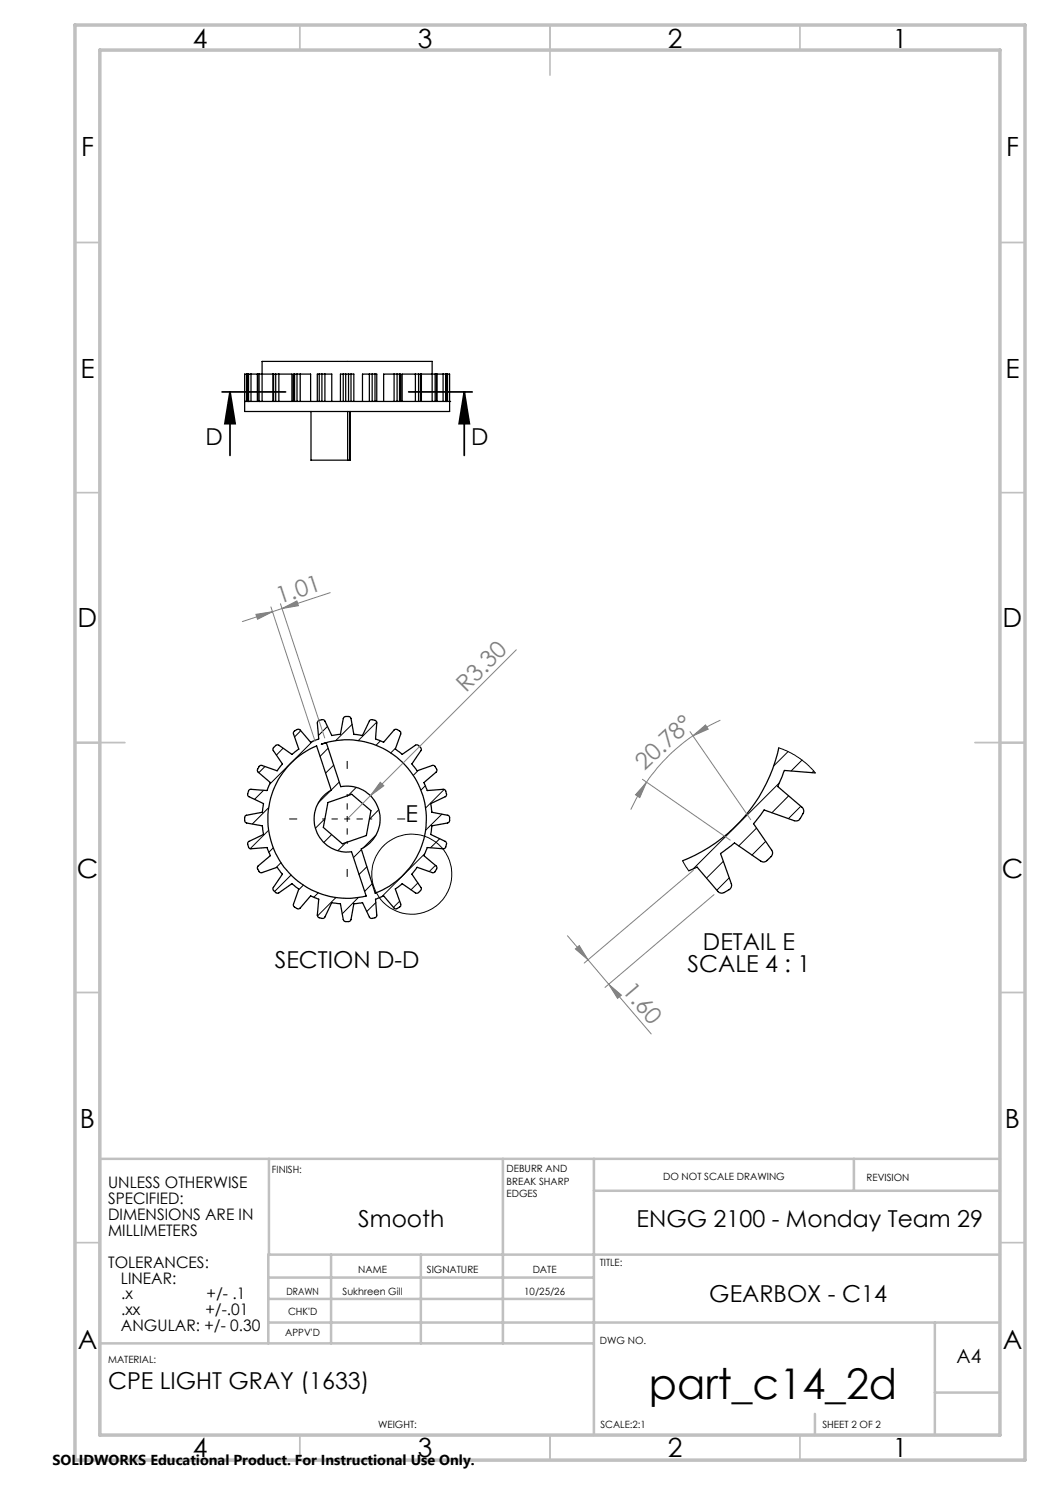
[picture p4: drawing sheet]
<svg xmlns="http://www.w3.org/2000/svg" width="210mm" height="297mm" viewBox="0 0 210 297" stroke-linecap="round" stroke-linejoin="round" font-family="sans-serif">
<g fill="none" stroke="#000" stroke-width=".25">
<path d="M49.3 74.8h-.4v7.5h41v-7.5h-.4M49.3 74.8h.4M49.3 74.8v5.5M49.5 74.8h.1M49.5 74.8v5.5M49.7 74.8h.5M49.7 74.8v5.5M50.2 74.8h1.3M50.2 74.8v5.5M51.5 74.8h.1M51.5 74.8v5.5M51.5 74.8h.3"/>
<path d="M51.8 74.8h2.8M51.8 74.8v5.5M54.6 74.8h.1M54.6 74.8v5.5M54.7 74.8h.4M54.7 74.8v5.5M55.1 74.8h.7M55.1 74.8v5.5M55.8 74.8h2.6v5.5M55.8 74.8v5.5M58.9 74.8h-.2v5.5M58.9 74.8h.5"/>
<path d="M58.9 74.8v5.5M59.4 74.8h.6M59.4 74.8v5.5M60 74.8h2.1v5.5M60 74.8v5.5M63.9 74.8h-.4v5.5M63.9 74.8h.5M63.9 74.8v5.5M64.4 74.8h.6M64.4 74.8v5.5M65 74.8h1.4v5.5M65 74.8v5.5"/>
<path d="M68.7 74.8h.4M68.7 74.8h-.6v5.5M68.7 74.8v5.5M69.1 74.8v5.5M69.1 74.8h.6M69.7 74.8h.5M69.7 74.8v5.5M70.2 74.8h.6v5.5M70.2 74.8v5.5M73.9 74.8h.5M73.9 74.8h-1.4v5.5M73.9 74.8v5.5"/>
<path d="M74.4 74.8h.6M74.4 74.8v5.5M75 74.8h.4v5.5M75 74.8v5.5M78.8 74.8h.6M78.8 74.8h-2.1v5.5M78.8 74.8v5.5M79.4 74.8h.5M79.4 74.8v5.5M79.9 74.8h.3v5.5M79.9 74.8v5.5M83.1 74.8h.6"/>
<path d="M83.1 74.8h-2.7v5.5M83.1 74.8v5.5M83.7 74.8h.4M83.7 74.8v5.5M84.1 74.8h.2M84.1 74.8v5.5M84.3 74.8h2.7M84.3 74.8v5.5M87 74.8h.3M87 74.8v5.5M87.3 74.8h.1M87.3 74.8v5.5"/>
<path d="M87.4 74.8v5.5M87.4 74.8h1.2M88.6 74.8h.5M88.6 74.8v5.5M89.1 74.8h.4M89.1 74.8v5.5M89.3 74.8v5.5M89.5 74.8v5.5M48.9 80.3h.6M48.9 80.3h.1M49.5 80.3h.1M49.5 80.3h.2"/>
<path d="M49.7 80.3h1.8M49.7 80.3h.1M51.5 80.3h.3M51.8 80.3h2.9M51.8 80.3h.1M52.4 80.3v-8h34v8M54.7 80.3h.1M54.7 80.3h.4M55.1 80.3h.1M55.2 80.3h3.7M58.9 80.3h.1M58.9 80.3h.5"/>
<path d="M59.4 80.3h4.5M62.2 82.3v9.7h7.3M63.9 80.3h.5M64.4 80.3h4.7M69.1 80.3h.6M69.5 92h.5M69.5 82.3v9.7M69.7 80.3h4.7M70 82.3v9.7M74.4 80.3h.6M75 80.3h4.4M79.4 80.3h.5"/>
<path d="M79.9 80.3h3.8M83.7 80.3h.1M83.7 80.3h3.3M87 80.3h.3M87.3 80.3h1.8M89.1 80.3h.1M89.1 80.3h.2M89.3 80.3h.1M89.3 80.3h.6M89.9 80.3h.1M54.7 149.5l.5-.5h.5l2.7 1.9 1.4-1.1-1.1-3.1v-.3l.8-.5h.4l2.2 2.5 1.4-.5 .2-.1-.2-3.3 .2-.4 .7-.2 .3 .1 .3 .2 1.4 2.9 1.7-.2 .6-3.2 .1-.2 .3-.2h.8l.2 .2 .7 3.4 1.7 .2 1.4-3 .3-.2 .8 .2 .4 .3-.3 3.4 1.4 .6h.2l2.2-2.5h.4l.6 .3 .2 .2 .1 .4-1.1 3 1.3 1.1 2.7-1.9h.5l.6 .6 .1 .3-1.9 2.9 .2 .3 .8 1.1 3.1-1.1 .5 .1 .4 .8-.2 .4-2.4 2.1 .6 1.6 3.4-.2 .3 .2 .2 .8-.1 .4-3.1 1.4 .3 1.8 3.2 .6 .3 .3v.8l-.3 .4-3.2 .6-.3 1.7 3 1.4 .2 .4-.2 .7-.3 .4-3.4-.3-.6 1.6 2.5 2.1 .1 .5-.4 .7-.5 .2-3.1-1.1-1 1.3 1.8 2.7 .1 .2-.1 .3-.6 .6h-.4l-2.8-1.9-1.3 1.1 1.1 3-.1 .5-.8 .5-.4-.1-2.2-2.5-1.6 .6 .3 3.4-.3 .3-.7 .2-.5-.2-1.4-3-1.7 .3-.6 3.1-.1 .2-.4 .2h-.7l-.3-.2-.6-3.3-1.7-.3-1.4 2.9-.4 .3-.9-.2-.2-.4 .2-3.3-1.6-.6-2.2 2.5-.3 .1-.7-.4-.2-.5 1.1-3.1-1.4-1.1-2.6 1.9h-.6l-.6-.6v-.5l1.9-2.7-1.1-1.3-3.1 1.1-.4-.2-.4-.7 .1-.5 2.5-2.1-.7-1.6-3.3 .3-.4-.3-.2-.7 .2-.5 3-1.4-.2-1.7-3.2-.6-.4-.4v-.8l.3-.3 3.3-.6 .2-1.8-3-1.4-.2-.5 .2-.7 .4-.2 3.3 .2 .7-1.6-2.5-2.1-.1-.4 .4-.8 .4-.1 3.1 1.1 1.1-1.4-1.9-2.7zM58.1 152.7a15.5 15.5 0 0 1 5.2-3.5l3 8.8a6.6 6.6 0 0 0-3.1 7.9 6.6 6.6 0 0 0 7.1 4.5l2.9 8.8a15.9 15.9 0 0 1-17.5-7.5 15.9 15.9 0 0 1 2.4-19z"/>
<path d="M64.3 148.8a15.8 15.8 0 0 1 20 9.6 15.8 15.8 0 0 1-9.3 20.2l-2.8-8.8a6.6 6.6 0 0 0 3.5-8 6.6 6.6 0 0 0-7.5-4.5l-2.9-8.7zM155.8 149.6a31.5 31.5 0 0 1-19.3 22.6M163.1 154.6l-6.2-.5-1.4 3.2 4.9 4.2a1.01 1.01 0 0 1 .2 1.2l-.5 1a.98 .98 0 0 1-1.2 .4l-6.1-2.1-2.1 2.7 3.6 5.3a1 1 0 0 1-.1 1.3l-.8 .8a.95 .95 0 0 1-1.2 .1l-5.3-3.6-2.8 2.1 2.2 6a.98 .98 0 0 1-.5 1.2l-.9 .6a1.07 1.07 0 0 1-1.3-.2l-4.2-4.9-1.6 .8M65.6 160.5l4.7-1.6 3.9 3.2-.9 5-4.8 1.7-3.8-3.3z"/>
</g>
<g fill="none" stroke="#000" stroke-width=".2">
<path d="M52.7 158.1l-1.8 1.8M53 153.3l-1.2 1.2M56.6 149.6l-1.3 1.4M60.1 146.2l-1.2 1.2M62.5 148.3l-8.6 8.6M65.5 145.3l-1.8 1.8M65.6 149.6l-1.6 1.7M66.7 153l-1.6 1.6M67.8 156.4l-4.2 4.2M70.4 144.9l-3.3 3.2M71.3 157.5l-1.7 1.6M74.1 159.1h.1"/>
<path d="M75.4 144.4l-3.8 3.7M76.1 148.2l-.9 .8M79.1 149.6l-1 1M83.6 154.1l-.9 1M85.1 157.2l-.9 .8M88.8 157.9l-3.7 3.7M155.8 149.6l1.4 .5 2.6 1.4 1.9 1.6 1.4 1.5M155.9 156.6l-17.2 17.1M157.6 150.3l-2.9 2.9M157.7 159.2l-3.3 3.4M160.4 152l-2.2 2.2M162.7 154.2l-.3 .3"/>
<path d="M53.7 161.5l-3.2 3.3M53.7 166l-3.7 3.8M54.6 169.6l-.8 .9M56.2 172.5l-1 1M58.2 175l-3.3 3.3M60.7 177l-1 1M63.6 178.6l-.8 .9M65 163.8l-1.9 1.9M66.3 166.9l-1.5 1.6M67.2 179.5l-3.7 3.7M69.2 168.5l-1.6 1.6M71.7 179.5l-3.3 3.3"/>
<path d="M72.3 169.9l-1.6 1.6M73.4 173.4l-1.6 1.5M74.4 176.7l-1.5 1.6M75.2 167l-2.6 2.6M75.7 162l-1.8 1.9M83.6 176.6l-1.4 1.4M84.9 170.7l-8.6 8.6M87.1 173.1l-1.2 1.2M87.9 167.7l-1.8 1.8M88.4 162.8l-3.3 3.3M136.5 172.2l1.3 2M144.7 172.3l-3.4 3.3"/>
<path d="M145.8 175.6l-2.4 2.4M151.3 165.6l-3.6 3.6M153.1 168.3l-2.7 2.7M160.2 161.3l-2.5 2.4M75.2 180.5l-1.9 1.8M79.9 180.2l-1.2 1.3"/>
</g>
<path d="M44.4 78.4h12.7M46 78.4l1 6.3h-2zM46 78.4v12.7M81.7 78.4h12.7M92.9 78.4l1 6.3h-2.1zM92.9 78.4v12.7" fill="none" stroke="#000" stroke-width=".35"/>
<g fill="none" stroke="#c0c0c0" stroke-width=".35">
<path d="M60 5v5M110 5v10M160 5v5M15 48.5h5M200 48.5h5M15 98.5h5M200 98.5h5M15 148.5h10M195 148.5h10M15 198.5h5M200 198.5h5M15 248.5h5"/>
<path d="M200 248.5h5M60 287v5M110 287v5M160 287v5"/>
</g>
<g fill="none" stroke="#c0c0c0" stroke-width=".5">
<path d="M53.8 231.8v19.1M100.6 231.8v36.9M118.8 231.8v55.2M118.8 238.2h81.2M170.8 231.8v6.4M200 231.8h-180v55.2M53.7 259.8h65.1M53.7 255.5h65.1M66.2 250.9v17.8M84.2 250.9v17.8M200 250.9h-146.3v17.8M20 268.7h98.8"/>
<path d="M53.7 264.5h146.3M187 264.5v22.5M187 278.5h13M163 282.8v4.2"/>
</g>
<path d="M15 5h190v287h-190zM20 10h180v277h-180z" fill="none" stroke="#c0c0c0" stroke-width=".7"/>
<path d="M46 78.4l1 6.3h-2zM92.9 78.4l1 6.3h-2.1z" fill="#000"/>
<path d="M66 118.5l-11.5 3.8M51.2 122.9l3.3-.6-3 1.6zM54.2 121.4l8.8 26.8M54.5 122.3l-6 2M56.1 120.8l8.8 26.8" fill="none" stroke="#808080" stroke-width=".2"/>
<path d="M51.2 122.9l3.3-.6-3 1.6z" fill="#808080"/>
<path d="M56.4 121.7l3-1.5 .3 .9z" fill="none" stroke="#808080" stroke-width=".2"/>
<path d="M56.4 121.7l3-1.5 .3 .9z" fill="#808080"/>
<path d="M103.3 130l-29.2 29.1M74.1 159.1l-4.7 4.7M76.1 156.5l.7 .7-2.7 1.9z" fill="none" stroke="#808080" stroke-width=".2"/>
<path d="M76.1 156.5l.7 .7-2.7 1.9z" fill="#808080"/>
<circle cx="82.3" cy="174.8" r="8" fill="none" stroke="#000" stroke-width=".2"/>
<path d="M128.5 155.9l17.5 12.1M138 146.3l12.1 17.6M138.6 147.2l2.5-2.2 .5 .8z" fill="none" stroke="#808080" stroke-width=".2"/>
<path d="M69.4 163.8v-5M69.4 163.8h-5M69.4 163.8v5M69.4 163.8h5" fill="none" stroke="#000" stroke-width=".2" stroke-dasharray="15.2 1.3 1.3 1.3" stroke-dashoffset="14.6" stroke-linecap="butt"/>
<path d="M69.4 153.8v-1.6M59.4 163.8h-1.6M69.4 173.8v1.6M79.4 163.8h1.6" fill="none" stroke="#000" stroke-width=".2" stroke-dasharray="15.2 1.3 1.3 1.3" stroke-linecap="butt"/>
<path d="M138.6 147.2l2.5-2.2 .5 .8z" fill="#808080"/>
<path d="M129.3 156.5l-1.3 3-.9-.5z" fill="none" stroke="#808080" stroke-width=".2"/>
<path d="M129.3 156.5l-1.3 3-.9-.5z" fill="#808080"/>
<path d="M144.1 144a36.2 36.2 0 0 0-17.9 17.9M138.7 174.1l-21.9 18.5M142.8 178.9l-21.8 18.6M113.5 187.1l4.1 4.9M115.1 189.8l.8-.7 1.7 2.9zM117.6 192l12.6 14.8" fill="none" stroke="#808080" stroke-width=".2"/>
<path d="M115.1 189.8l.8-.7 1.7 2.9z" fill="#808080"/>
<path d="M121.7 196.8l2.6 2.2-.8 .7z" fill="none" stroke="#808080" stroke-width=".2"/>
<path d="M121.7 196.8l2.6 2.2-.8 .7z" fill="#808080"/>
<text font-size="8.5" x="129.8" y="279.7">part_c14_2d</text>
<g font-size="5.3">
<text x="38.5" y="9.5">4</text>
<text x="83.5" y="9.5">3</text>
<text x="133.5" y="9.5">2</text>
<text x="178.5" y="9.5">1</text>
<text x="16.2" y="31.2">F</text>
<text x="201.2" y="31.2">F</text>
<text x="16.1" y="75.5">E</text>
<text x="201.1" y="75.5">E</text>
<text x="15.5" y="125.5">D</text>
<text x="200.5" y="125.5">D</text>
<text x="15.4" y="175.5">C</text>
<text x="200.4" y="175.5">C</text>
<text x="16" y="225.5">B</text>
<text x="201" y="225.5">B</text>
<text x="15.5" y="269.7">A</text>
<text x="200.5" y="269.7">A</text>
<text x="38.5" y="291.5">4</text>
<text x="83.5" y="291.5">3</text>
<text x="133.5" y="291.5">2</text>
<text x="178.5" y="291.5">1</text>
</g>
<g font-size="4.7">
<text x="41.1" y="89">D</text>
<text x="94.3" y="89">D</text>
<text x="81.1" y="164.5">E</text>
<text x="140.6" y="189.9">DETAIL E</text>
<text x="55" y="193.7">SECTION D-D</text>
<text x="137.5" y="194.5">SCALE 4 : 1</text>
<text x="71.6" y="245.3">Smooth</text>
<text x="127.3" y="245.3">ENGG 2100 - Monday Team 29</text>
<text x="141.9" y="260.4">GEARBOX - C14</text>
<text x="21.6" y="277.9">CPE LIGHT GRAY (1633)</text>
</g>
<g font-size="4.7" fill="#808080">
<text x="55.9" y="120.8" transform="rotate(-18 55.9 120.8)">1.01</text>
<text x="93.3" y="138.6" transform="rotate(-45 93.3 138.6)">R3.30</text>
<text x="128.9" y="154.3" transform="rotate(-43 128.9 154.3)">20.78°</text>
<text x="124.3" y="198.3" transform="rotate(50 124.3 198.3)">1.60</text>
</g>
<text font-size="3.9" x="191.3" y="272.5">A4</text>
<g font-size="3.2">
<text x="21.6" y="237.7">UNLESS OTHERWISE</text>
<text x="21.6" y="240.8">SPECIFIED:</text>
<text x="21.6" y="244">DIMENSIONS ARE IN</text>
<text x="21.6" y="247.2">MILLIMETERS</text>
<text x="21.6" y="253.5">TOLERANCES:</text>
<text x="24.2" y="256.7">LINEAR:</text>
<text x="24.2" y="263.1">.xx</text>
<text x="24.2" y="259.9">.x</text>
<text x="41.1" y="263.1">+/-.01</text>
<text x="41.3" y="259.9">+/- .1</text>
<text x="24.2" y="266.2">ANGULAR: +/- 0.30</text>
</g>
<text font-size="2.9" x="10.5" y="292.9">SOLIDWORKS Educational Product. For Instructional Use Only.</text>
<g font-size="2">
<text x="54.4" y="234.6">FINISH:</text>
<text x="101.3" y="234.5">DEBURR AND</text>
<text x="101.3" y="237">BREAK SHARP</text>
<text x="101.3" y="239.5">EDGES</text>
<text x="132.6" y="236">DO NOT SCALE DRAWING</text>
<text x="173.3" y="236.2">REVISION</text>
<text x="71.6" y="254.5">NAME</text>
<text x="85.4" y="254.5">SIGNATURE</text>
<text x="106.5" y="254.5">DATE</text>
<text x="120" y="253.2">TITLE:</text>
<text x="57.3" y="259.1">DRAWN</text>
<text x="57.6" y="263">CHK'D</text>
<text x="68.5" y="259.1">Sukhreen Gill</text>
<text x="104.9" y="259.1">10/25/26</text>
<text x="57.1" y="267.3">APPV'D</text>
<text x="120" y="268.7">DWG NO.</text>
<text x="21.6" y="272.5">MATERIAL:</text>
<text x="75.6" y="285.5">WEIGHT:</text>
<text x="120.1" y="285.6">SCALE:2:1</text>
<text x="164.5" y="285.6">SHEET 2 OF 2</text>
</g>
</svg>
